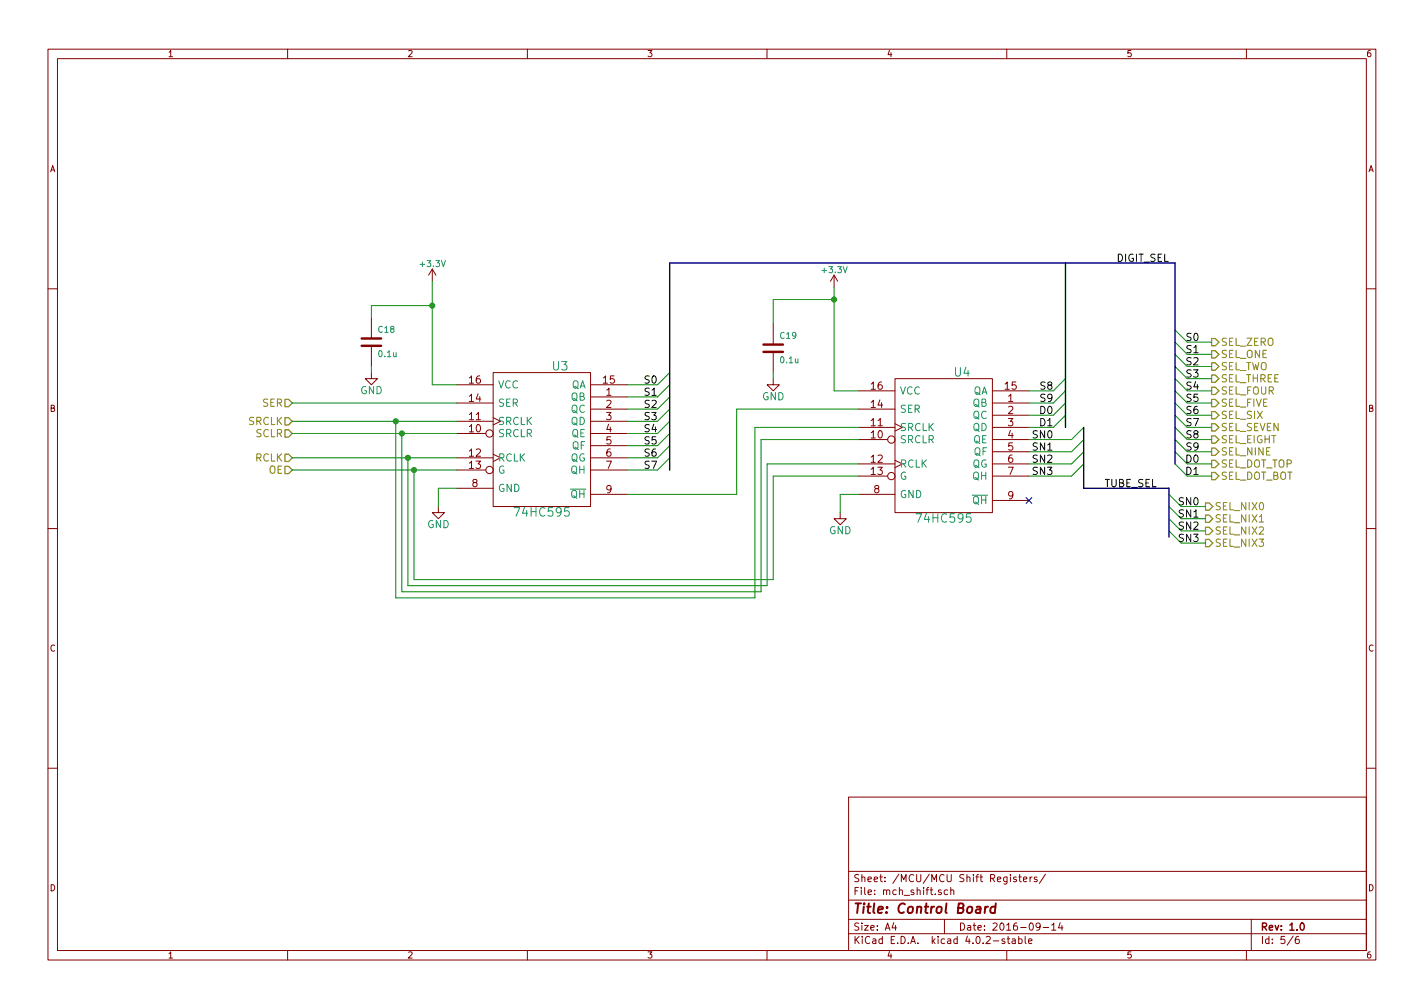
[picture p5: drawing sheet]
<svg xmlns="http://www.w3.org/2000/svg" width="297mm" height="210mm" viewBox="0 0 297 210" stroke-linecap="round" stroke-linejoin="round" font-family="sans-serif">
<g fill="none" stroke="#840000" stroke-width=".21">
<path d="M10 10.3h277v189.9h-277zM12 12.2h273v186.1h-273zM60 10.3v1.9M110 10.3v1.9M160 10.3v1.9M210 10.3v1.9M260 10.3v1.9M90.2 56.1l-.8 1.3M90.2 56.1v2.6M90.2 56.1l.7 1.3M174 57.4l-.8 1.3M174 57.4v2.5"/>
<path d="M174 57.4l.8 1.3M10 60.2h2M77.5 77.7v1.3h1.2l-1.2 1.3-1.3-1.3h1.3M77.5 66.3v4.3M77.5 72.1v4.3M102.9 77.7h20.3v28h-20.3zM161.3 79v1.3h1.3l-1.3 1.2-1.3-1.2h1.3M161.3 67.6v4.3M161.3 73.4v4.3M186.7 79h20.3v27.9h-20.3zM285 60.2h2M95.2 87.9h7.7"/>
<path d="M95.2 90.4h6.1M95.2 95.5h7.7M95.2 98h6.1M95.2 84.1h7.7M95.2 80.3h7.7M102.9 87.1l1.5 .8-1.5 .7M102.9 94.7l1.5 .8-1.5 .8M123.2 82.8h7.6M123.2 85.3h7.6M123.2 87.9h7.6M123.2 90.4h7.6M123.2 93h7.6"/>
<path d="M123.2 95.5h7.6M123.2 98h7.6M123.2 80.3h7.6M179.1 85.3h7.6M179.1 89.1h7.6M179.1 91.7h6.1M179.1 96.8h7.6M179.1 99.3h6.1M179.1 81.5h7.6M186.7 88.4l1.5 .7-1.5 .8M186.7 96l1.5 .8-1.5 .7M207 84.1h7.6"/>
<path d="M207 86.6h7.6M207 89.1h7.6M207 91.7h7.6M207 94.2h7.6M207 96.8h7.6M207 99.3h7.6M207 81.5h7.6M10 110.3h2M91.4 105.7v1.2h1.3l-1.3 1.3-1.2-1.3h1.2M95.2 101.8h7.7M123.2 103.1h7.6M175.3 106.9v1.3h1.2l-1.2 1.3-1.3-1.3h1.3"/>
<path d="M179.1 103.1h7.6M207 104.4h7.6M285 110.3h2M10 160.2h2M177 166.3h108v32h-108zM285 160.2h2M60 198.3v1.9M110 198.3v1.9M160 198.3v1.9M177 194.8h108M177 191.8h108M177 187.8h108"/>
<path d="M177 181.8h108M186.4 192.5l-.3 1h.9M186.8 193v1M196.3 185.7l-.3-.1-.3 .2 .1 .2 .5 .2v.3h-.6M197 191.8v3M197.7 185.7l-.5-.1-.2 .3v.6l.2 .1 .5-.1M198.3 185.7l.2-.1 .4 .1 .1 .9M198.3 185.1v1.5M209.6 195.9l-.4-.1-.2 .2 .1 .3 .5 .1v.3h-.6M210 198.3v1.9M210.1 195.8h.5M210.3 195.3v1.3l.3 .2"/>
<path d="M210.8 182.4v.2M211.2 195.9h.5l.1 .9M211.8 196.2l-.5 .1-.2 .2 .2 .3 .5-.1M212 183l-.4-.1-.2 .2 .1 .3 .5 .1v.3h-.6M212.5 195.9l.4-.1 .3 .3-.1 .6h-.6M212.5 195.3v1.5M212.5 182.9h.6M212.7 182.4v1.3l.4 .2M213.5 183.4l.7-.1-.1-.3-.4-.1-.2 .2 .1 .7h.5M213.8 195.3v1.3l.2 .2M214.6 196.3l.7-.1-.1-.3-.4-.1-.2 .2v.7h.6M214.9 182.9v1"/>
<path d="M215.3 182.9l-.4 .3M216.3 183l-.3-.1-.3 .2 .1 .3 .5 .1v.3h-.6M217 193.2l-.3 .3h-.3l-.3-.3v-.4l.3-.3h.3l.3 .3a1.01 1.01 0 0 1-.5 1.2h-.2M217.6 193.5h1.1M218.1 182.3l-1.3 2M219.4 193l.4-.5v1.5M219.4 194h.8M221.2 192.5l-.4 1h.9M221.5 193v1M260 198.3v1.9M261 191.8v6.5M269.7 195.2l-1.2 2"/>
<path d="M270.9 195.3l-.4 .1a1.11 1.11 0 0 0-.2 1.3l.5 .1 .2-.1v-.5l-.2-.3-.5 .1-.1 .2"/>
<circle cx="102.1" cy="98" r=".76"/>
<circle cx="102.1" cy="90.4" r=".76"/>
<circle cx="185.9" cy="91.7" r=".76"/>
<circle cx="185.9" cy="99.3" r=".76"/>
</g>
<path d="M271.3 192.7l.3-.2a.8 .8 0 0 1 .5 .8 .8 .8 0 0 1-.5 .7l-.4-.5z" fill="none" stroke="#840000" stroke-width=".3"/>
<path d="M205.5 189.1l-.1 1.3M206.1 189.1l-.4 .1-.2 .3M207.6 189.2l-.2-.1a.67 .67 0 0 0-.8 .4v.8l.3 .1 .6-.1M207.7 188.4l-.2 2" fill="none" stroke="#840000" stroke-width=".41"/>
<g fill="none" stroke="#848400" stroke-width=".25">
<path d="M252.7 70.6h.8l.8 .8-.8 .7h-.8zM252.7 73.1h.8l.8 .8-.8 .8h-.8zM252.7 75.7h.8l.8 .7-.8 .8h-.8zM252.7 78.2h.8l.8 .8-.8 .8h-.8zM59.4 83.3h.8l.8 .8-.8 .7h-.8zM59.4 87.1h.8l.8 .8-.8 .7h-.8zM59.4 89.7h.8l.8 .7-.8 .8h-.8zM59.4 97.3h.8l.8 .7-.8 .8h-.8zM59.4 94.7h.8l.8 .8-.8 .8h-.8zM252.7 80.8h.8l.8 .7-.8 .8h-.8zM252.7 83.3h.8l.8 .8-.8 .7h-.8zM252.7 85.8h.8l.8 .8-.8 .8h-.8z"/>
<path d="M252.7 88.4h.8l.8 .7-.8 .8h-.8zM252.7 90.9h.8l.8 .8-.8 .8h-.8zM252.7 93.5h.8l.8 .7-.8 .8h-.8zM252.7 96h.8l.8 .8-.8 .7h-.8zM252.7 98.5h.8l.8 .8-.8 .8h-.8zM251.5 107.4h.7l.8 .8-.8 .8h-.7zM251.5 110h.7l.8 .7-.8 .8h-.7zM251.5 112.5h.7l.8 .8-.8 .7h-.7zM251.5 104.9h.7l.8 .8-.8 .7h-.7z"/>
</g>
<g fill="none" stroke="#008400" stroke-width=".21">
<path d="M90.2 58.7v21.6h5M174 59.9v21.6h5.1M77.5 76.4v1.3M90.2 63.7h-12.7v2.6M139.7 77.7l-2.5 2.6h-6.4M161.3 77.7v1.3M174 62.5h-12.7v5.1M222.2 79l-2.5 2.5h-5.1M245.1 71.4l2.5 2.5h5.1M245.1 73.9l2.5 2.5h5.1M245.1 76.4l2.5 2.6h5.1M245.1 79l2.5 2.5h5.1"/>
<path d="M245.1 68.8l2.5 2.6h5.1M61 84.1h34.2M61 87.9h34.2M61 90.4h34.2M61 95.5h34.2M61 98h34.2M82.5 87.9v36.8h75v-35.6h21.6M83.8 90.4v33h74.9v-31.7h20.4M85.1 95.5v26.7h74.9v-25.4h19.1M86.4 98v22.9h74.9v-21.6h17.8M139.7 95.5l-2.5 2.5h-6.4M139.7 93l-2.5 2.5h-6.4"/>
<path d="M139.7 90.4l-2.5 2.6h-6.4M139.7 87.9l-2.5 2.5h-6.4M139.7 85.3l-2.5 2.6h-6.4M139.7 82.8l-2.5 2.5h-6.4M139.7 80.3l-2.5 2.5h-6.4M179.1 85.3h-25.4v17.8h-22.9M222.2 81.5l-2.5 2.6h-5.1M222.2 86.6l-2.5 2.5h-5.1M222.2 84.1l-2.5 2.5h-5.1M226.1 91.7l-2.6 2.5h-8.9M226.1 89.1l-2.6 2.6h-8.9M226.1 96.8l-2.6 2.5h-8.9"/>
<path d="M226.1 94.2l-2.6 2.6h-8.9M245.1 84.1l2.5 2.5h5.1M245.1 81.5l2.5 2.6h5.1M245.1 86.6l2.5 2.5h5.1M245.1 89.1l2.5 2.6h5.1M245.1 91.7l2.5 2.5h5.1M245.1 94.2l2.5 2.6h5.1M245.1 96.8l2.5 2.5h5.1M95.2 101.8h-3.8v3.9M179.1 103.1h-3.8v3.8M243.8 105.7l2.6 2.5h5.1M243.8 108.2l2.6 2.5h5.1"/>
<path d="M243.8 110.7l2.6 2.6h5.1M243.8 103.1l2.6 2.6h5.1"/>
</g>
<path d="M75.4 72.1h4.1M75.4 70.6h4.1M159.3 73.4h4M159.3 71.9h4" fill="none" stroke="#840000" stroke-width=".51"/>
<path d="M214 103.8l1.2 1.2M215.2 103.8l-1.2 1.2" fill="none" stroke="#000084" stroke-width=".21"/>
<path d="M222.2 54.9v34.2M226.1 89.1v12.7h17.7v10.2M245.1 96.8v-41.9h-105.4v43.1" fill="none" stroke="#000084" stroke-width=".3"/>
<g fill="#008400" stroke="#008400" stroke-width=".25">
<circle cx="82.6" cy="87.9" r=".51"/>
<circle cx="83.8" cy="90.4" r=".51"/>
<circle cx="85.1" cy="95.5" r=".51"/>
<circle cx="86.4" cy="98" r=".51"/>
<circle cx="90.2" cy="63.7" r=".51"/>
<circle cx="174" cy="62.5" r=".51"/>
</g>
<text font-size="2.8" fill="#840000" x="178" y="190.5">Title: Control Board</text>
<g font-size="2.5" fill="#008484">
<text x="115.3" y="77.3">U3</text>
<text x="199.1" y="78.5">U4</text>
<text x="107.8" y="107.7">74HC595</text>
<text x="191.6" y="109">74HC595</text>
</g>
<g font-size="2.1">
<text x="232.9" y="54.6">DIGIT_SEL</text>
<text x="247.6" y="71.1">S0</text>
<text x="247.6" y="73.7">S1</text>
<text x="247.6" y="76.2">S2</text>
<text x="134.6" y="80">S0</text>
<text x="134.6" y="82.5">S1</text>
<text x="217.1" y="81.3">S8</text>
<text x="217.1" y="83.8">S9</text>
<text x="247.6" y="78.7">S3</text>
<text x="247.6" y="81.3">S4</text>
<text x="247.6" y="83.8">S5</text>
<text x="134.6" y="85.1">S2</text>
<text x="134.6" y="87.6">S3</text>
<text x="217" y="86.4">D0</text>
<text x="217" y="88.9">D1</text>
<text x="247.6" y="86.4">S6</text>
<text x="247.6" y="88.9">S7</text>
<text x="134.6" y="90.2">S4</text>
<text x="134.6" y="92.7">S5</text>
<text x="134.6" y="95.2">S6</text>
<text x="215.6" y="91.4">SN0</text>
<text x="215.6" y="94">SN1</text>
<text x="247.6" y="91.4">S8</text>
<text x="247.6" y="94">S9</text>
<text x="134.6" y="97.8">S7</text>
<text x="215.6" y="96.5">SN2</text>
<text x="215.6" y="99.1">SN3</text>
<text x="230.2" y="101.6">TUBE_SEL</text>
<text x="247.5" y="96.5">D0</text>
<text x="247.5" y="99.1">D1</text>
<text x="246" y="105.4">SN0</text>
<text x="246" y="107.9">SN1</text>
<text x="246" y="110.5">SN2</text>
<text x="246" y="113">SN3</text>
</g>
<g font-size="2.1" fill="#848400">
<text x="254.7" y="72.1">SEL_ZERO</text>
<text x="254.7" y="74.7">SEL_ONE</text>
<text x="254.7" y="77.2">SEL_TWO</text>
<text x="254.7" y="79.8">SEL_THREE</text>
<text x="254.7" y="82.3">SEL_FOUR</text>
<text x="51.7" y="88.6">SRCLK</text>
<text x="54.7" y="84.8">SER</text>
<text x="254.7" y="84.8">SEL_FIVE</text>
<text x="254.7" y="87.4">SEL_SIX</text>
<text x="254.7" y="89.9">SEL_SEVEN</text>
<text x="53.3" y="91.2">SCLR</text>
<text x="254.7" y="92.5">SEL_EIGHT</text>
<text x="254.7" y="95">SEL_NINE</text>
<text x="53.1" y="96.3">RCLK</text>
<text x="56" y="98.8">OE</text>
<text x="254.7" y="97.5">SEL_DOT_TOP</text>
<text x="254.7" y="100.1">SEL_DOT_BOT</text>
<text x="253.4" y="106.4">SEL_NIX0</text>
<text x="253.4" y="109">SEL_NIX1</text>
<text x="253.4" y="111.5">SEL_NIX2</text>
<text x="253.4" y="114">SEL_NIX3</text>
</g>
<g font-size="2.1" fill="#008484">
<text x="75.1" y="82.2">GND</text>
<text x="103.9" y="81">VCC</text>
<text x="119" y="83.6">QB</text>
<text x="119" y="81">QA</text>
<text x="158.9" y="83.5">GND</text>
<text x="187.7" y="82.3">VCC</text>
<text x="202.8" y="82.3">QA</text>
<text x="103.9" y="88.6">SRCLK</text>
<text x="103.9" y="84.8">SER</text>
<text x="119" y="86.1">QC</text>
<text x="119" y="88.6">QD</text>
<text x="187.7" y="89.9">SRCLK</text>
<text x="187.7" y="86.1">SER</text>
<text x="202.8" y="84.8">QB</text>
<text x="202.8" y="87.4">QC</text>
<text x="202.8" y="89.9">QD</text>
<text x="103.9" y="91.2">SRCLR</text>
<text x="119.1" y="91.2">QE</text>
<text x="119.2" y="93.7">QF</text>
<text x="187.7" y="92.5">SRCLR</text>
<text x="202.9" y="92.5">QE</text>
<text x="203" y="95">QF</text>
<text x="103.9" y="96.3">RCLK</text>
<text x="103.9" y="98.8">G</text>
<text x="118.9" y="96.3">QG</text>
<text x="119" y="98.8">QH</text>
<text x="187.7" y="97.5">RCLK</text>
<text x="187.7" y="100.1">G</text>
<text x="202.7" y="97.5">QG</text>
<text x="202.8" y="100.1">QH</text>
<text x="103.9" y="102.6">GND</text>
<text x="119" y="103.9">QH</text>
<text x="187.7" y="103.9">GND</text>
<text x="202.8" y="105.2">QH</text>
<text x="89.1" y="110.2">GND</text>
<text x="172.9" y="111.4">GND</text>
</g>
<g font-size="2.1" fill="#840000">
<text x="97.9" y="83.8">14</text>
<text x="97.9" y="80">16</text>
<text x="125.8" y="80">15</text>
<text x="126.4" y="82.5">1</text>
<text x="181.7" y="81.3">16</text>
<text x="209.7" y="81.3">15</text>
<text x="210.2" y="83.8">1</text>
<text x="97.9" y="87.6">11</text>
<text x="126.4" y="85.1">2</text>
<text x="126.4" y="87.6">3</text>
<text x="181.7" y="88.9">11</text>
<text x="181.7" y="85.1">14</text>
<text x="210.2" y="86.4">2</text>
<text x="210.2" y="88.9">3</text>
<text x="97.9" y="90.2">10</text>
<text x="97.9" y="95.2">12</text>
<text x="126.4" y="90.2">4</text>
<text x="126.4" y="92.7">5</text>
<text x="126.4" y="95.2">6</text>
<text x="181.7" y="91.4">10</text>
<text x="210.2" y="91.4">4</text>
<text x="210.2" y="94">5</text>
<text x="97.9" y="97.8">13</text>
<text x="98.5" y="101.6">8</text>
<text x="126.4" y="97.8">7</text>
<text x="181.7" y="96.5">12</text>
<text x="181.7" y="99.1">13</text>
<text x="210.2" y="96.5">6</text>
<text x="210.2" y="99.1">7</text>
<text x="126.4" y="102.9">9</text>
<text x="182.3" y="102.9">8</text>
<text x="210.2" y="104.1">9</text>
<text x="178" y="184">Sheet: /MCU/MCU Shift Registers/</text>
<text x="178" y="186.7">File: mch_shift.sch</text>
<text x="178" y="196.9">KiCad E.D.A. kicad 4.0.2-stable</text>
<text x="178" y="194.1">Size: A4</text>
<text x="200" y="194.1">Date: 2016-09-14</text>
<text x="263" y="194.1">Rev: 1.0</text>
<text x="263" y="196.9">Id: 5/6</text>
</g>
<g font-size="1.8" fill="#840000">
<text x="35" y="11.9">1</text>
<text x="85" y="11.9">2</text>
<text x="135" y="11.9">3</text>
<text x="185" y="11.9">4</text>
<text x="235" y="11.9">5</text>
<text x="285" y="11.9">6</text>
<text x="10.4" y="35.9">A</text>
<text x="285.4" y="35.9">A</text>
<text x="10.4" y="85.9">B</text>
<text x="285.4" y="85.9">B</text>
<text x="10.4" y="135.9">C</text>
<text x="285.4" y="135.9">C</text>
<text x="10.4" y="185.9">D</text>
<text x="285.4" y="185.9">D</text>
<text x="35" y="199.9">1</text>
<text x="85" y="199.9">2</text>
<text x="135" y="199.9">3</text>
<text x="185" y="199.9">4</text>
<text x="235" y="199.9">5</text>
<text x="285" y="199.9">6</text>
</g>
<g font-size="1.8" fill="#008484">
<text x="87.8" y="55.7">+3.3V</text>
<text x="171.7" y="56.9">+3.3V</text>
<text x="79" y="69.4">C18</text>
<text x="162.8" y="70.7">C19</text>
<text x="79.1" y="74.5">0.1u</text>
<text x="162.9" y="75.7">0.1u</text>
</g>
</svg>
